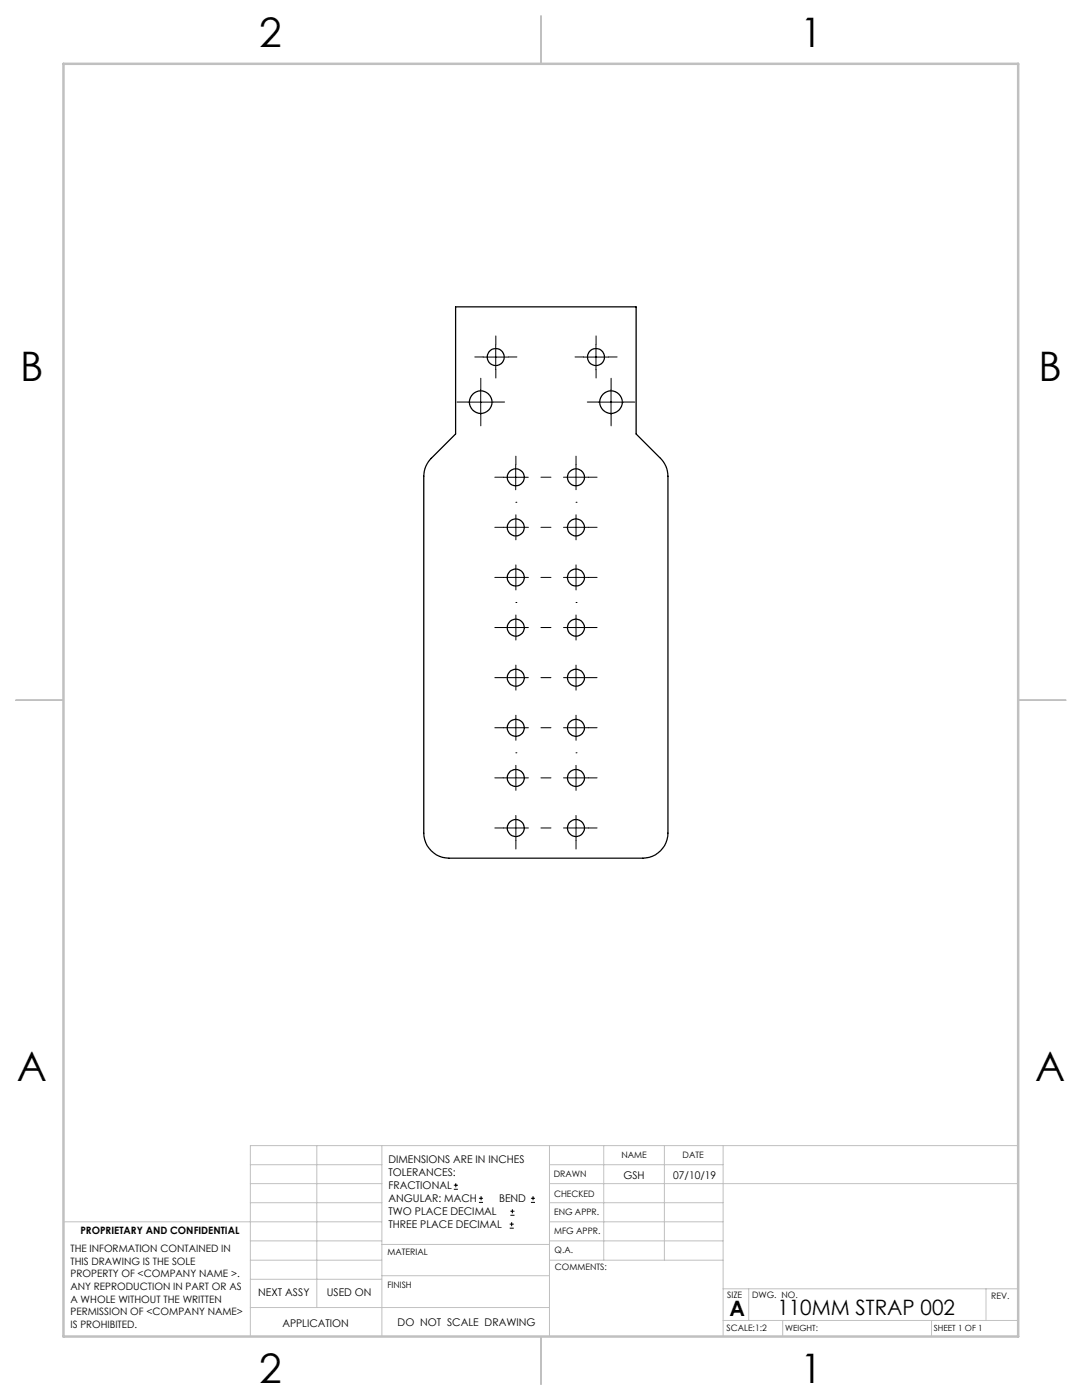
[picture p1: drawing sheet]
<svg xmlns="http://www.w3.org/2000/svg" width="216mm" height="279mm" viewBox="0 0 216 279" stroke-linecap="round" stroke-linejoin="round" font-family="sans-serif">
<g fill="none" stroke="#000" stroke-width=".2">
<path d="M95.9 77.8v5M96.4 71.3h5M98.9 68.8v5M116.4 71.3h5M118.9 68.8v5M121.9 77.8v5M93.4 80.3h5M100.4 95.2h5M102.9 92.7v5.1M119.4 80.3h5M90.6 237.3h.8M90.6 236.5h.8"/>
<path d="M90.9 236.1v.9M95.6 240h.8M95.6 239.1h.8M96 238.7v.8M105.9 240h.9M105.9 239.1h.9M106.4 238.7v.8M101.7 245.1h.8M101.7 244.3h.8M101.8 242.5h.9M101.8 241.7h.9M102.1 243.9v.8"/>
<path d="M102.2 241.3v.8"/>
</g>
<g fill="none" stroke="#000" stroke-width=".2" stroke-dasharray="15.2 1.3 1.3 1.3">
<path d="M95.9 77.7v-2.2M96.4 71.2h-1.7M98.9 68.7v-1.7M98.9 73.7v1.7M101.4 71.2h1.7M116.4 71.2h-1.7M118.9 68.7v-1.7M118.9 73.7v1.7M121.4 71.2h1.7M121.9 77.7v-2.2M93.4 80.2h-2.2M95.9 82.7v2.3"/>
<path d="M98.4 80.2h2.3M100.4 95.2h-1.7M102.9 92.7v-1.7M107.9 95.2h2M114.9 95.2v-2.5M114.9 95.2h-2.5M114.9 95.2v2.5M114.9 95.2h2.5M114.9 92.7v-1.7M117.4 95.2h1.7M119.4 80.2h-2.2M121.9 82.7v2.3"/>
<path d="M124.4 80.2h2.3M100.4 105.2h-1.7M100.4 115.2h-1.7M102.9 105.2v-2.5M102.9 105.2h-2.5M102.9 105.2v2.5M102.9 105.2h2.5M102.9 115.2v-2.5M102.9 115.2h-2.5M102.9 115.2v2.5M102.9 115.2h2.5M102.9 100.2h.1"/>
<path d="M107.9 105.2h2M107.9 115.2h2M114.9 105.2v-2.5M114.9 105.2h-2.5M114.9 105.2v2.5M114.9 105.2h2.5M114.9 115.2v-2.5M114.9 115.2h-2.5M114.9 115.2v2.5M114.9 115.2h2.5M114.9 100.2h.1M117.4 105.2h1.7"/>
<path d="M117.4 115.2h1.7M100.4 125.2h-1.7M100.4 135.2h-1.7M102.9 125.2v-2.5M102.9 125.2h-2.5M102.9 125.2v2.5M102.9 125.2h2.5M102.9 135.2v-2.5M102.9 135.2h-2.5M102.9 135.2v2.5M102.9 135.2h2.5M102.9 120.2h.1"/>
<path d="M107.9 125.2h2M107.9 135.2h2M114.9 125.2v-2.5M114.9 125.2h-2.5M114.9 125.2v2.5M114.9 125.2h2.5M114.9 135.2v-2.5M114.9 135.2h-2.5M114.9 135.2v2.5M114.9 135.2h2.5M114.9 120.2h.1M117.4 125.2h1.7"/>
<path d="M117.4 135.2h1.7M100.4 145.2h-1.7M100.4 155.2h-1.7M102.9 145.2v-2.5M102.9 145.2h-2.5M102.9 145.2v2.5M102.9 145.2h2.5M102.9 155.2v-2.5M102.9 155.2h-2.5M102.9 155.2v2.5M102.9 155.2h2.5M102.9 150.2h.1"/>
<path d="M107.9 145.2h2M107.9 155.2h2M114.9 145.2v-2.5M114.9 145.2h-2.5M114.9 145.2v2.5M114.9 145.2h2.5M114.9 155.2v-2.5M114.9 155.2h-2.5M114.9 155.2v2.5M114.9 155.2h2.5M114.9 150.2h.1M117.4 145.2h1.7"/>
<path d="M117.4 155.2h1.7M100.4 165.2h-1.7M102.9 165.2v-2.5M102.9 165.2h-2.5M102.9 165.2v2.5M102.9 165.2h2.5M102.9 167.7v1.7M107.9 165.2h2M114.9 165.2v-2.5M114.9 165.2h-2.5M114.9 165.2v2.5M114.9 165.2h2.5"/>
<path d="M114.9 167.7v1.7M117.4 165.2h1.7"/>
</g>
<g fill="none" stroke="#c0c0c0" stroke-width=".2">
<path d="M50 232.4h26.2M50 236.2h26.2M63.2 228.6v32.3M76.2 228.6v38.1M109.6 228.6v38.1M109.6 232.4h34.7M109.6 236.2h93.6M120.5 228.6v22.9M132.6 228.6v22.9M144.3 228.6v38.1M203.2 228.6h-153.2v38.1M12.7 243.8h63.5"/>
<path d="M50 251.5h26.2M50 240h26.2M50 247.7h26.2M50 255.3h26.2M76.2 254.6h33.4M76.2 248.4h33.4M109.6 251.5h34.7M109.6 243.8h34.7M109.6 240h34.7M109.6 247.7h34.7M144.3 257.2h58.9M149.4 257.2v6.3"/>
<path d="M196.7 257.2v6.3M50 260.9h59.6M144.3 263.5h58.9M156.2 263.5v3.2M185.9 263.5v3.2"/>
</g>
<path d="M108 3.2v9.5M3.1 139.7h9.6M203.2 139.7h9.5M108 266.7v9.6" fill="none" stroke="#c0c0c0" stroke-width=".25"/>
<path d="M12.7 12.7h190.5v254h-190.5z" fill="none" stroke="#c0c0c0" stroke-width=".5"/>
<g fill="none" stroke="#000" stroke-width=".25">
<path d="M90.9 61.2h36v25.4l4.9 4.9a5 5 0 0 1 1.5 3.5v71.3a5.1 5.1 0 0 1-5 5h-38.7a5.1 5.1 0 0 1-5-5v-71.3a5 5 0 0 1 1.4-3.5l4.9-4.9z"/>
<circle cx="98.9" cy="71.3" r="1.71"/>
<circle cx="118.9" cy="71.3" r="1.71"/>
<circle cx="95.9" cy="80.3" r="2.25"/>
<circle cx="102.9" cy="95.3" r="1.7"/>
<circle cx="114.9" cy="95.3" r="1.7"/>
<circle cx="121.9" cy="80.3" r="2.25"/>
<circle cx="102.9" cy="105.3" r="1.7"/>
<circle cx="102.9" cy="115.3" r="1.7"/>
<circle cx="114.9" cy="115.3" r="1.7"/>
<circle cx="114.9" cy="105.2" r="1.7"/>
<circle cx="102.9" cy="125.3" r="1.7"/>
<circle cx="102.9" cy="135.3" r="1.7"/>
<circle cx="114.9" cy="135.3" r="1.7"/>
<circle cx="114.9" cy="125.2" r="1.7"/>
<circle cx="102.9" cy="145.3" r="1.7"/>
<circle cx="102.9" cy="155.3" r="1.7"/>
<circle cx="114.9" cy="155.3" r="1.7"/>
<circle cx="114.9" cy="145.2" r="1.7"/>
<circle cx="102.9" cy="165.3" r="1.7"/>
<circle cx="114.9" cy="165.3" r="1.7"/>
</g>
<g font-size="8.1">
<text x="51.7" y="9.3">2</text>
<text x="159.7" y="9.3">1</text>
<text x="4" y="76">B</text>
<text x="207.2" y="76">B</text>
<text x="3.3" y="215.7">A</text>
<text x="206.5" y="215.7">A</text>
<text x="51.7" y="276">2</text>
<text x="159.7" y="276">1</text>
</g>
<g font-size="4.2">
<text x="145.6" y="262.7">A</text>
<text x="155.1" y="262.4">110MM STRAP 002</text>
</g>
<g font-size="2.1">
<text x="77.5" y="232.2">DIMENSIONS ARE IN INCHES</text>
<text x="77.5" y="234.7">TOLERANCES:</text>
<text x="77.5" y="237.3">FRACTIONAL</text>
<text x="77.5" y="239.9">ANGULAR: MACH</text>
<text x="99.6" y="239.9">BEND</text>
<text x="124.4" y="235.2">GSH</text>
<text x="134.3" y="235.2">07/10/19</text>
<text x="77.5" y="242.5">TWO PLACE DECIMAL</text>
<text x="77.5" y="245.1">THREE PLACE DECIMAL</text>
<text x="51.5" y="258.7">NEXT ASSY</text>
<text x="65.2" y="258.6">USED ON</text>
<text x="56.3" y="264.8">APPLICATION</text>
<text x="79.3" y="264.6">DO NOT SCALE DRAWING</text>
</g>
<g font-size="2">
<text x="14.1" y="249.9">THE INFORMATION CONTAINED IN</text>
<text x="16" y="246.3">PROPRIETARY AND CONFIDENTIAL</text>
<text x="14.1" y="252.4">THIS DRAWING IS THE SOLE</text>
<text x="14.1" y="254.9">PROPERTY OF &lt;COMPANY NAME &gt;.</text>
<text x="14.1" y="257.4">ANY REPRODUCTION IN PART OR AS</text>
<text x="14.1" y="260">A WHOLE WITHOUT THE WRITTEN</text>
<text x="14.1" y="262.5">PERMISSION OF &lt;COMPANY NAME&gt;</text>
<text x="14.1" y="265">IS PROHIBITED.</text>
</g>
<g font-size="1.8">
<text x="124" y="231.1">NAME</text>
<text x="136.2" y="231.1">DATE</text>
<text x="110.5" y="234.8">DRAWN</text>
<text x="110.5" y="238.9">CHECKED</text>
<text x="110.6" y="242.5">ENG APPR.</text>
<text x="77.3" y="250.5">MATERIAL</text>
<text x="110.6" y="246.3">MFG APPR.</text>
<text x="110.7" y="250">Q.A.</text>
<text x="77.3" y="257">FINISH</text>
<text x="110.7" y="253.5">COMMENTS:</text>
<text x="145.1" y="259">SIZE</text>
<text x="150.1" y="259.1">DWG. NO.</text>
<text x="197.8" y="259.2">REV.</text>
<text x="145" y="265.7">SCALE:1:2</text>
</g>
<g font-size="1.7">
<text x="156.7" y="265.7">WEIGHT:</text>
<text x="186.3" y="265.7">SHEET 1 OF 1</text>
</g>
</svg>
